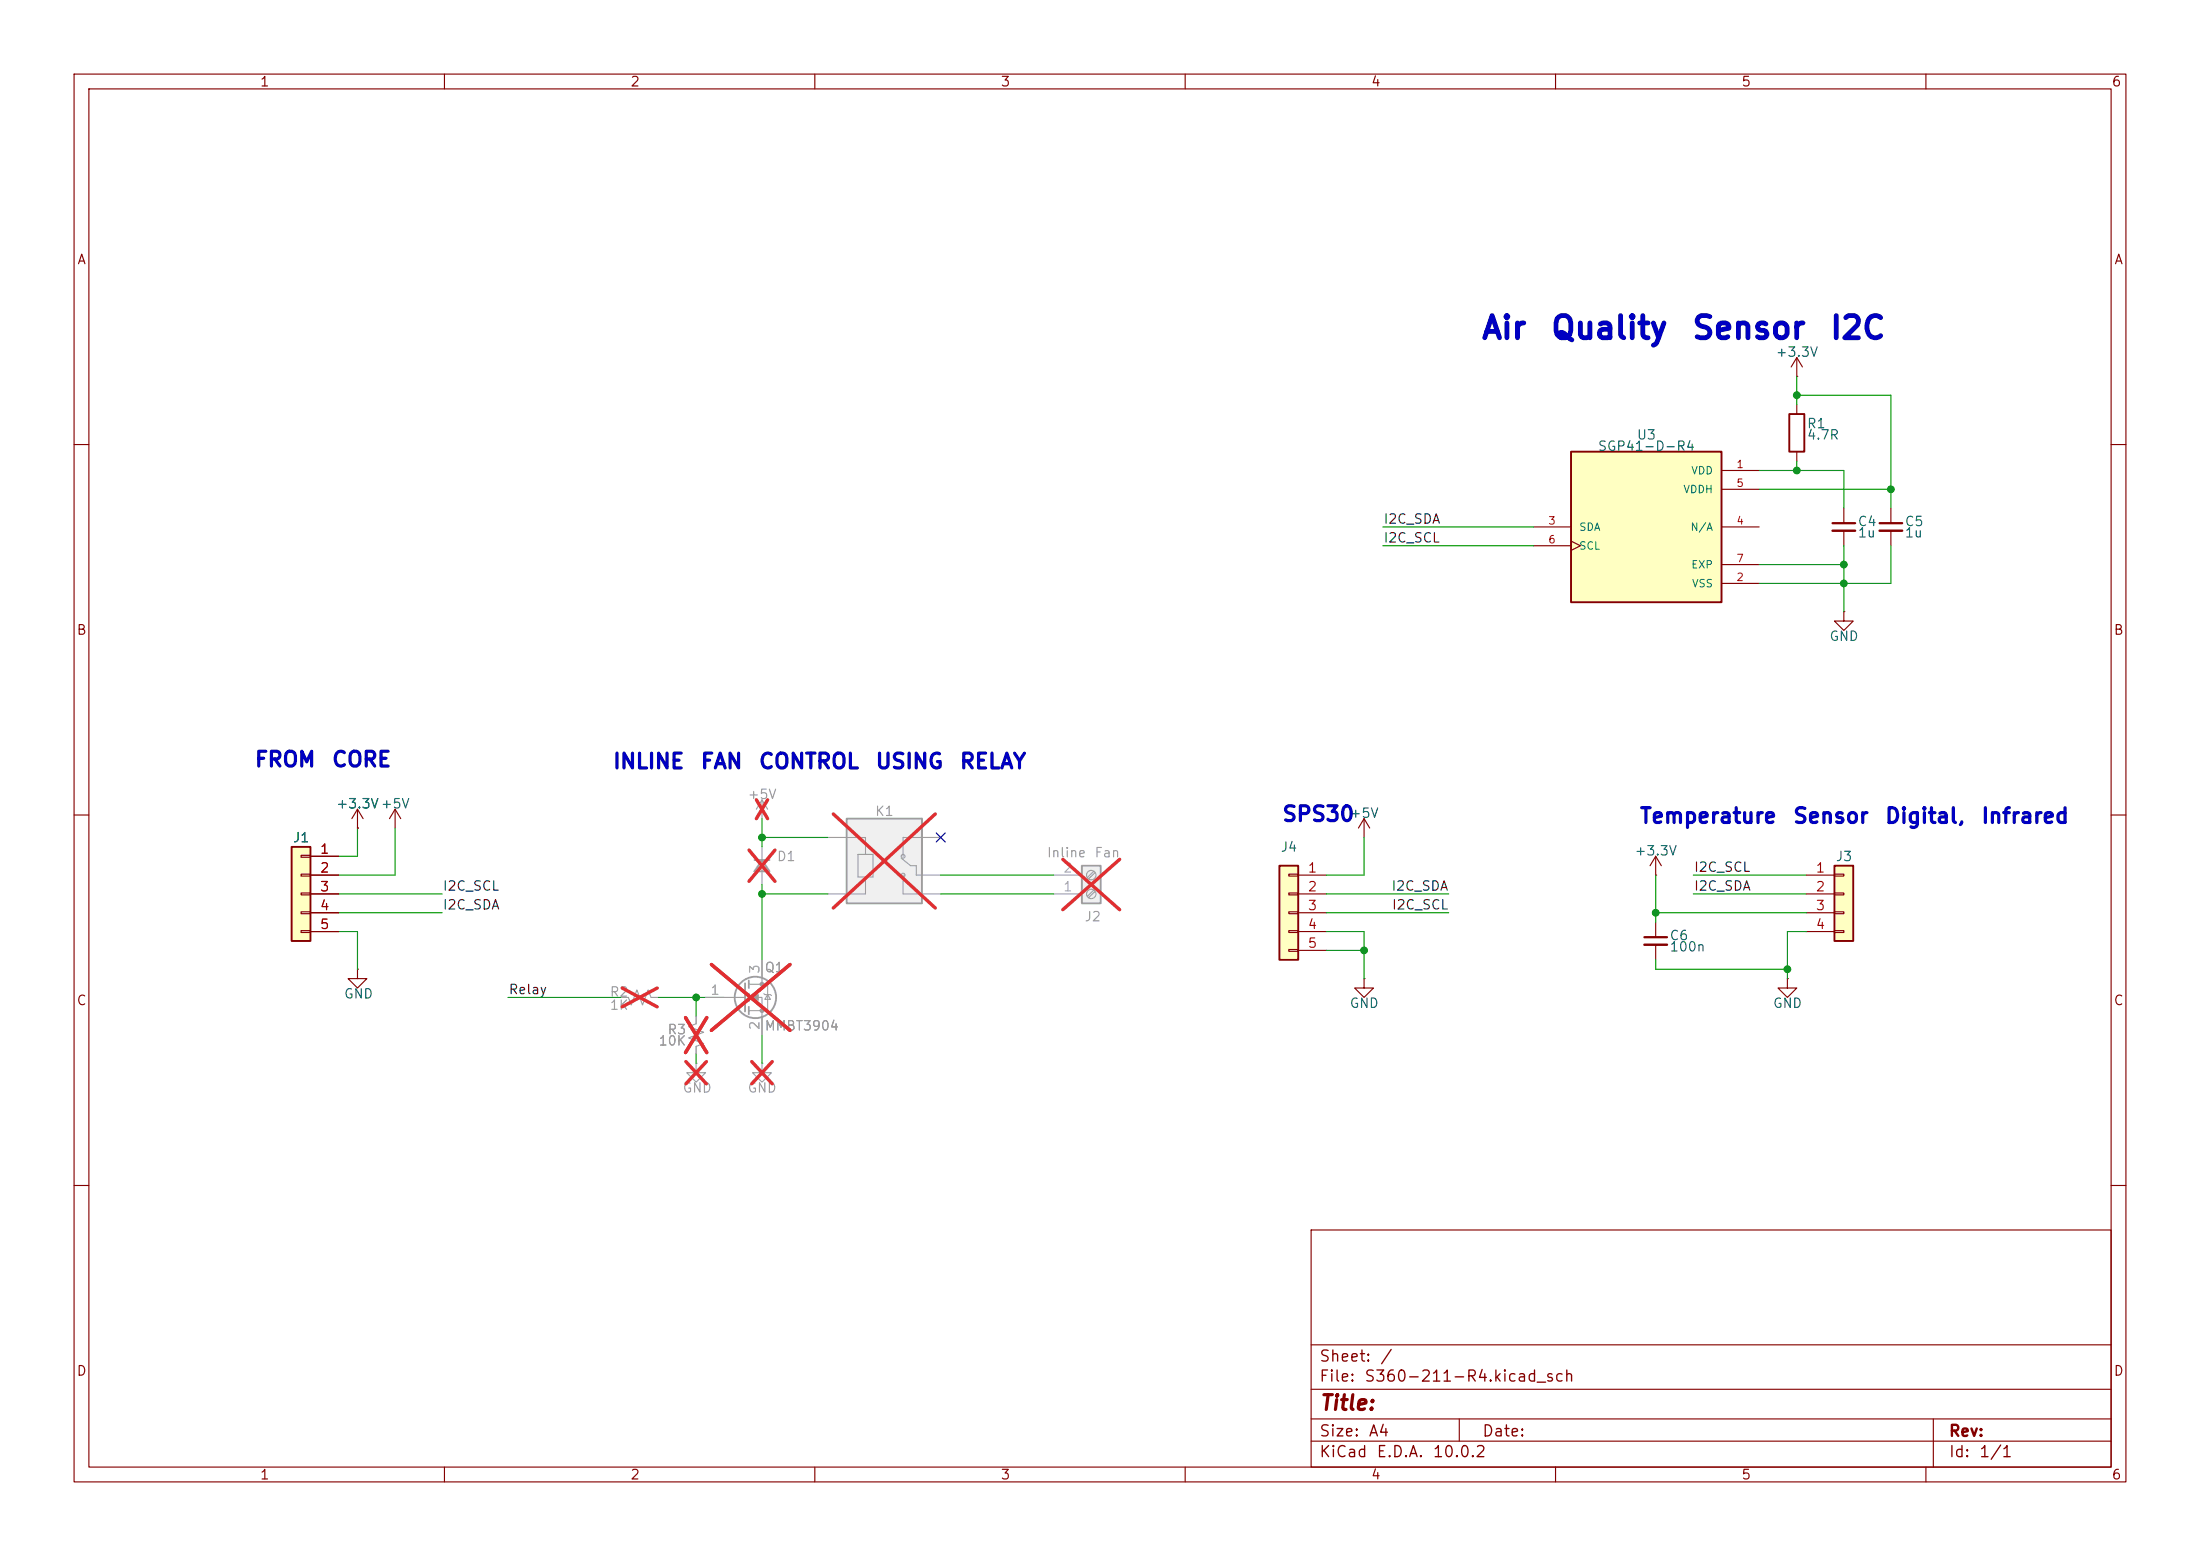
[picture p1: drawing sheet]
<svg xmlns="http://www.w3.org/2000/svg" width="297mm" height="210mm" viewBox="0 0 297 210" stroke-linecap="round" stroke-linejoin="round" font-family="sans-serif">
<g fill="none" stroke="#840000" stroke-width=".15">
<path d="M10 10h277v190h-277zM12 12h273v186h-273zM60 10v2M110 10v2M160 10v2M210 10v2M260 10v2M10 60h2M285 60h2M10 110h2M285 110h2M10 160h2"/>
<path d="M177 166h108v32h-108zM285 160h2M60 198v2M110 198v2M160 198v2M177 194.5h108M177 191.5h108M177 187.5h108M177 181.5h108M197 191.5v3M210 198v2M260 198v2"/>
<path d="M261 191.5v6.5"/>
</g>
<path d="M172.7 116.8h2.6v12.7h-2.6z" fill="#ffffc2"/>
<path d="M172.7 116.8h2.6v12.7h-2.6z" fill="none" stroke="#840000" stroke-width=".25"/>
<path d="M174 118h1.3v.2h-1.3zM175.3 118.1h3.8M174 120.5h1.3v.3h-1.3zM174 123.1h1.3v.2h-1.3zM174 125.6h1.3v.3h-1.3zM174 128.1h1.3v.3h-1.3zM175.3 120.7h3.8M175.3 123.2h3.8M175.3 125.7h3.8M175.3 128.3h3.8" fill="none" stroke="#840000" stroke-width=".15"/>
<path d="M102.9 108l.7 1.2M102.9 108l-.8 1.2M102.9 108v2.5M102.9 114.3v5.1M83.8 134.6h1l.4 1 .8-2 .7 2 .8-2 .4 1h1M94 137.2v1l-1 .4 2 .7-2 .8 2 .7-1 .4v1" fill="none" stroke="#a1a1a1" stroke-width=".15"/>
<path d="M101.1 114.7l3.5 4.2M102.1 108l1.5 2.5M103.6 108l-1.5 2.5M104.6 114.7l-3.5 4.2M84 133.4l4.7 2.5M88.7 133.4l-4.7 2.5M92.5 137.3l2.9 4.8M95.4 137.3l-2.9 4.8" fill="none" stroke="#e12e31" stroke-width=".46"/>
<path d="M101.9 116.1h2M102.9 116.1l1 1.5h-2z" fill="none" stroke="#a1a1a1" stroke-width=".25"/>
<path d="M114.3 110.5h10.2v11.4h-10.2z" fill="#f0f0f0"/>
<path d="M114.3 110.5h10.2v11.4h-10.2zM124.5 110.5v7.6" fill="none" stroke="#a1a1a1" stroke-width=".25"/>
<g fill="none" stroke="#a1a1a1" stroke-width=".15">
<path d="M111.8 113h5v2.3M115.8 115.3h2.1v3.1h-2.1zM116.8 118.4v2.3h-5M121.7 115.8l1.2 1h.8v1.3h3.3M121.9 118.1v2.6h5.1M127 113h-5.1v2.6"/>
<circle cx="121.9" cy="118.1" r=".25"/>
<circle cx="121.9" cy="115.6" r=".25"/>
</g>
<path d="M112.5 109.9l13.8 12.6M126.3 109.9l-13.8 12.6" fill="none" stroke="#e12e31" stroke-width=".46"/>
<path d="M242.6 50.8h.1M242.6 48.3l.7 1.2M242.6 48.3l-.8 1.2M242.6 48.3v2.5" fill="none" stroke="#840000" stroke-width=".15"/>
<path d="M212.1 61h20.3v20.3h-20.3z" fill="#ffffc2"/>
<path d="M212.1 61h20.3v20.3h-20.3z" fill="none" stroke="#840000" stroke-width=".25"/>
<path d="M207 71.1h5.1M207 73.7h5.1M212.1 73l1.3 .7-1.3 .6M232.4 63.5h5.1M232.4 78.7h5.1M232.4 71.1h5.1M232.4 66h5.1M232.4 76.2h5.1M255.3 68.6v2M255.3 71.6v2.1" fill="none" stroke="#840000" stroke-width=".15"/>
<path d="M94 143.5v1.3h-1.3l1.3 1.3 1.2-1.3h-1.2M94 143.5h.1" fill="none" stroke="#a1a1a1" stroke-width=".15"/>
<path d="M92.6 143.3l2.8 3M95.4 143.3l-2.8 3" fill="none" stroke="#e12e31" stroke-width=".46"/>
<path d="M253.7 70.6h3.1" fill="none" stroke="#840000" stroke-width=".3"/>
<path d="M253.7 71.6h3.1" fill="none" stroke="#840000" stroke-width=".33"/>
<path d="M247.6 116.8h2.6v10.2h-2.6z" fill="#ffffc2"/>
<path d="M247.6 116.8h2.6v10.2h-2.6z" fill="none" stroke="#840000" stroke-width=".25"/>
<path d="M243.8 118.1h3.8M247.6 118h1.3v.2h-1.3zM184.1 132.1v1.3h1.3l-1.3 1.2-1.2-1.2h1.2M184.1 132.1h.1M243.8 120.7h3.8M243.8 123.2h3.8M243.8 125.7h3.8M247.6 120.5h1.3v.3h-1.3zM247.6 123.1h1.3v.2h-1.3zM247.6 125.6h1.3v.3h-1.3z" fill="none" stroke="#840000" stroke-width=".15"/>
<path d="M102.9 143.5v1.3h-1.3l1.3 1.3 1.2-1.3h-1.2M102.9 143.5h.1" fill="none" stroke="#a1a1a1" stroke-width=".15"/>
<path d="M101.5 143.3l2.8 3M104.3 143.3l-2.8 3" fill="none" stroke="#e12e31" stroke-width=".46"/>
<path d="M146 116.8h2.6v5.1h-2.6z" fill="#f0f0f0"/>
<g fill="none" stroke="#a1a1a1" stroke-width=".25">
<path d="M146 116.8h2.6v5.1h-2.6zM100.6 132.7v3.8M101.1 132.3v1.1M101.1 134.1v1M101.1 135.9v1"/>
<circle cx="102" cy="134.6" r="2.79"/>
</g>
<g fill="none" stroke="#a1a1a1" stroke-width=".15">
<path d="M142.2 118.1h3.8M147.7 117.6l-.9 .8M147.8 117.8l-.8 .8M95.2 134.6h5.4M101.1 132.8h2.5v3.6h-2.5M101.1 134.6h1.8v5.1M102.9 129.5v3.3M103.1 134.1l.2 .1h.7l.1 .2M103.6 134.2l.4 .7h-.7zM142.2 120.7h3.8M147.7 120.1l-.9 .9M147.8 120.3l-.8 .9"/>
<circle cx="147.3" cy="118.1" r=".63"/>
<circle cx="147.3" cy="120.6" r=".63"/>
</g>
<path d="M143.5 116l7.7 6.8M151.2 116l-7.7 6.8M96 130.2l10.7 8.9M106.7 130.2l-10.7 8.9" fill="none" stroke="#e12e31" stroke-width=".46"/>
<path d="M247.4 70.6h3" fill="none" stroke="#840000" stroke-width=".3"/>
<path d="M247.4 71.6h3" fill="none" stroke="#840000" stroke-width=".33"/>
<g fill="none" stroke="#840000" stroke-width=".15">
<path d="M248.9 68.6v2M248.9 71.6v2.1M48.3 111.8h.1M48.3 109.2l.7 1.3M48.3 109.2l-.8 1.3M48.3 109.2v2.6M53.3 109.2l.8 1.3M53.3 109.2l-.7 1.3M53.3 109.2v2.6M48.3 130.8v1.3h-1.3l1.3 1.3 1.2-1.3h-1.2M48.3 130.8h.1M241.3 132.1v1.3h1.3l-1.3 1.2-1.3-1.2h1.3"/>
<path d="M241.3 132.1h.1"/>
</g>
<g fill="#a1a1a1" stroke="#a1a1a1" stroke-width=".15">
<path d="M101.3 134.6l1.1-.4v.8z"/>
<circle cx="102.9" cy="132.8" r=".25"/>
<circle cx="102.9" cy="136.4" r=".25"/>
</g>
<path d="M39.4 114.3h2.5v12.7h-2.5z" fill="#ffffc2"/>
<path d="M241.6 55.9h2v5.1h-2zM39.4 114.3h2.5v12.7h-2.5z" fill="none" stroke="#840000" stroke-width=".25"/>
<g fill="none" stroke="#840000" stroke-width=".15">
<path d="M242.6 54.6v1.3M242.6 61v1.2M248.9 82.6v1.2h-1.3l1.3 1.3 1.3-1.3h-1.3M248.9 82.6h.1M40.6 115.4h1.3v.3h-1.3zM40.6 118h1.3v.2h-1.3zM41.9 115.6h3.8M41.9 118.1h3.8M48.3 111.8h.1M184.1 110.5l-.7 1.3M184.1 110.5l.8 1.3M184.1 110.5v2.5"/>
<path d="M223.5 118.1h.1M223.5 115.6v2.5M223.5 115.6l-.7 1.2M223.5 115.6l.8 1.2M40.6 120.5h1.3v.3h-1.3zM40.6 123.1h1.3v.2h-1.3zM40.6 125.6h1.3v.3h-1.3zM41.9 120.7h3.8M41.9 123.2h3.8M41.9 125.7h3.8M223.5 124.5v2M223.5 127.5v2"/>
</g>
<path d="M222 126.5h3" fill="none" stroke="#840000" stroke-width=".3"/>
<path d="M222 127.5h3" fill="none" stroke="#840000" stroke-width=".33"/>
<g fill="none" stroke="#009600" stroke-width=".15">
<path d="M242.6 53.3h12.7v15.3M242.6 50.8v3.8M186.7 71.1h20.3M186.7 73.7h20.3M237.5 63.5h11.4v5.1M237.5 66h17.8M237.5 76.2h11.4M242.6 62.2v1.3M248.9 73.7v8.9M255.3 73.7v5h-17.8M48.3 111.8v3.8h-2.6M53.3 111.8v6.3h-7.6"/>
<path d="M102.9 110.5v3.8M102.9 119.4v10.1M102.9 113h8.9M127 118.1h15.2M184.1 113v5.1h-5M223.5 118.1v6.4M228.6 118.1h15.2M45.7 125.7h2.6v5.1M45.7 123.2h14M45.7 120.7h14M68.6 134.6h15.2M88.9 134.6h6.3"/>
<path d="M94 134.6v2.6M102.9 120.7h8.9M102.9 139.7v3.8M127 120.7h15.2M179.1 125.7h5v6.4M179.1 123.2h16.5M179.1 120.7h16.5M179.1 128.3h5M223.5 123.2h20.3M223.5 129.5v1.3h17.8M228.6 120.7h15.2M243.8 125.7h-2.5v6.4"/>
<path d="M94 142.2v1.3"/>
</g>
<path d="M126.4 112.4l1.2 1.2M127.6 112.4l-1.2 1.2" fill="none" stroke="#000084" stroke-width=".15"/>
<path d="M94 137.2v1M95.2 134.6h2.6M102.9 129.5v2.6M102.9 137.2v2.5M94 141.2v1" fill="none" stroke="#a1a1a1" stroke-width=".15"/>
<path d="M92.5 137.3l2.9 4.8M95.4 137.3l-2.9 4.8M96 130.2l10.7 8.9M106.7 130.2l-10.7 8.9" fill="none" stroke="#e12e31" stroke-width=".46"/>
<g fill="#009600" stroke="#009600" stroke-width=".14">
<circle cx="102.9" cy="113" r=".46"/>
<circle cx="94" cy="134.6" r=".46"/>
<circle cx="102.9" cy="120.7" r=".46"/>
<circle cx="242.6" cy="53.3" r=".46"/>
<circle cx="248.9" cy="78.7" r=".46"/>
<circle cx="248.9" cy="76.2" r=".46"/>
<circle cx="242.6" cy="63.5" r=".46"/>
<circle cx="255.3" cy="66" r=".46"/>
<circle cx="223.5" cy="123.2" r=".46"/>
<circle cx="184.1" cy="128.3" r=".46"/>
<circle cx="241.3" cy="130.8" r=".46"/>
</g>
<g font-size="3" fill="#0000c2">
<text x="199.8" y="46.5">Air</text>
<text x="209.2" y="46.5">Quality</text>
<text x="228.2" y="46.5">Sensor</text>
<text x="246.9" y="46.5">I2C</text>
</g>
<g font-size="2" fill="#0000c2">
<text x="34.3" y="104">FROM</text>
<text x="44.7" y="104">CORE</text>
<text x="82.6" y="104.3">INLINE</text>
<text x="94.5" y="104.3">FAN</text>
<text x="102.3" y="104.3">CONTROL</text>
<text x="118.1" y="104.3">USING</text>
<text x="129.4" y="104.3">RELAY</text>
<text x="173" y="111.4">SPS30</text>
<text x="221.2" y="111.6">Temperature</text>
<text x="241.9" y="111.6">Sensor</text>
<text x="254.4" y="111.6">Digital,</text>
<text x="267.3" y="111.6">Infrared</text>
</g>
<text font-size="2" fill="#840000" x="178" y="190.8">Title:</text>
<g font-size="1.5" fill="#840000">
<text x="178" y="184.2">Sheet:</text>
<text x="186.2" y="184.2">/</text>
<text x="178" y="186.9">File:</text>
<text x="184.1" y="186.9">S360-211-R4.kicad_sch</text>
<text x="178" y="197.1">KiCad</text>
<text x="178" y="194.3">Size:</text>
<text x="184.7" y="194.3">A4</text>
<text x="185.7" y="197.1">E.D.A.</text>
<text x="193.3" y="197.1">10.0.2</text>
<text x="200" y="194.3">Date:</text>
<text x="263" y="194.3">Rev:</text>
<text x="263" y="197.1">Id:</text>
<text x="267.1" y="197.1">1/1</text>
</g>
<g font-size="1.3" fill="#840000">
<text x="35" y="12">1</text>
<text x="85" y="12">2</text>
<text x="135" y="12">3</text>
<text x="185" y="12">4</text>
<text x="235" y="12">5</text>
<text x="285" y="12">6</text>
<text x="10.3" y="36">A</text>
<text x="285.3" y="36">A</text>
<text x="10.3" y="86">B</text>
<text x="285.3" y="86">B</text>
<text x="10.3" y="136">C</text>
<text x="285.3" y="136">C</text>
<text x="10.3" y="186">D</text>
<text x="285.3" y="186">D</text>
<text x="35" y="200">1</text>
<text x="85" y="200">2</text>
<text x="135" y="200">3</text>
<text x="185" y="200">4</text>
<text x="235" y="200">5</text>
<text x="285" y="200">6</text>
</g>
<g font-size="1.3" fill="#006464">
<text x="239.6" y="48.5">+3.3V</text>
<text x="220.9" y="59.6">U3</text>
<text x="243.8" y="58.1">R1</text>
<text x="243.8" y="59.6">4.7R</text>
<text x="215.6" y="61.2">SGP41-D-R4</text>
<text x="250.7" y="71.3">C4</text>
<text x="257.1" y="71.3">C5</text>
<text x="250.7" y="72.9">1u</text>
<text x="257.1" y="72.9">1u</text>
<text x="246.9" y="86.8">GND</text>
<text x="45.3" y="109.4">+3.3V+5V</text>
<text x="45.3" y="109.4">+3.3V</text>
<text x="182.1" y="110.7">+5V</text>
<text x="39.4" y="114">J1</text>
<text x="172.8" y="115.3">J4</text>
<text x="220.6" y="115.8">+3.3V</text>
<text x="247.7" y="116.5">J3</text>
<text x="225.3" y="127.2">C6</text>
<text x="225.3" y="128.7">100n</text>
<text x="46.3" y="135.1">GND</text>
<text x="182.1" y="136.4">GND</text>
<text x="239.3" y="136.4">GND</text>
</g>
<g font-size="1.3" fill="#0f0f0f">
<text x="186.7" y="71">I2C_SDA</text>
<text x="186.7" y="73.5">I2C_SCL</text>
<text x="228.6" y="118">I2C_SCL</text>
<text x="59.7" y="123.1">I2C_SDA</text>
<text x="59.7" y="120.5">I2C_SCL</text>
<text x="187.8" y="120.5">I2C_SDA</text>
<text x="187.8" y="123.1">I2C_SCL</text>
<text x="228.6" y="120.5">I2C_SDA</text>
<text x="68.6" y="134.5">Relay</text>
</g>
<g font-size="1.3" fill="#989898">
<text x="100.8" y="108.2">+5V</text>
<text x="118" y="110.4">K1</text>
<text x="104.8" y="116.5">D1</text>
<text x="141.2" y="116">Inline</text>
<text x="147.7" y="116">Fan</text>
<text x="146.3" y="124.7">J2</text>
<text x="103.1" y="131.5">Q1</text>
<text x="82.2" y="134.8">R2</text>
<text x="82.2" y="136.6">1K</text>
<text x="88.8" y="141.4">10K</text>
<text x="90" y="139.9">R3</text>
<text x="103.1" y="139.4">MMBT3904</text>
<text x="92.1" y="147.8">GND</text>
<text x="100.8" y="147.8">GND</text>
</g>
<g font-size="1.3" fill="#a90000">
<text x="43.1" y="115.5">1</text>
<text x="43.1" y="118.1">2</text>
<text x="176.5" y="118.1">1</text>
<text x="245" y="118.1">1</text>
<text x="43.1" y="120.6">3</text>
<text x="43.1" y="123.2">4</text>
<text x="43.1" y="125.7">5</text>
<text x="176.5" y="120.6">2</text>
<text x="176.5" y="123.2">3</text>
<text x="176.5" y="125.7">4</text>
<text x="245" y="120.6">2</text>
<text x="245" y="123.2">3</text>
<text x="245" y="125.7">4</text>
<text x="176.5" y="128.2">5</text>
</g>
<g font-size="1.3" fill="#aaa">
<text x="143.4" y="118.1">2</text>
<text x="143.4" y="120.6">1</text>
<text x="102.8" y="131.5" transform="rotate(-90 102.8 131.5)">3</text>
<text x="95.8" y="134.6">1</text>
<text x="102.8" y="139.1" transform="rotate(-90 102.8 139.1)">2</text>
</g>
<g font-size="1" fill="#006464">
<text x="228.2" y="64.3">VDD</text>
<text x="213.1" y="71.9">SDA</text>
<text x="227.2" y="66.8">VDDH</text>
<text x="228.1" y="71.9">N/A</text>
<text x="213.1" y="74.4">SCL</text>
<text x="228.2" y="77">EXP</text>
<text x="228.3" y="79.5">VSS</text>
</g>
<g font-size="1" fill="#a90000">
<text x="234.3" y="63.4">1</text>
<text x="234.3" y="66">5</text>
<text x="208.9" y="71">3</text>
<text x="234.3" y="71">4</text>
<text x="208.9" y="73.6">6</text>
<text x="234.3" y="76.1">7</text>
<text x="234.3" y="78.7">2</text>
</g>
</svg>
